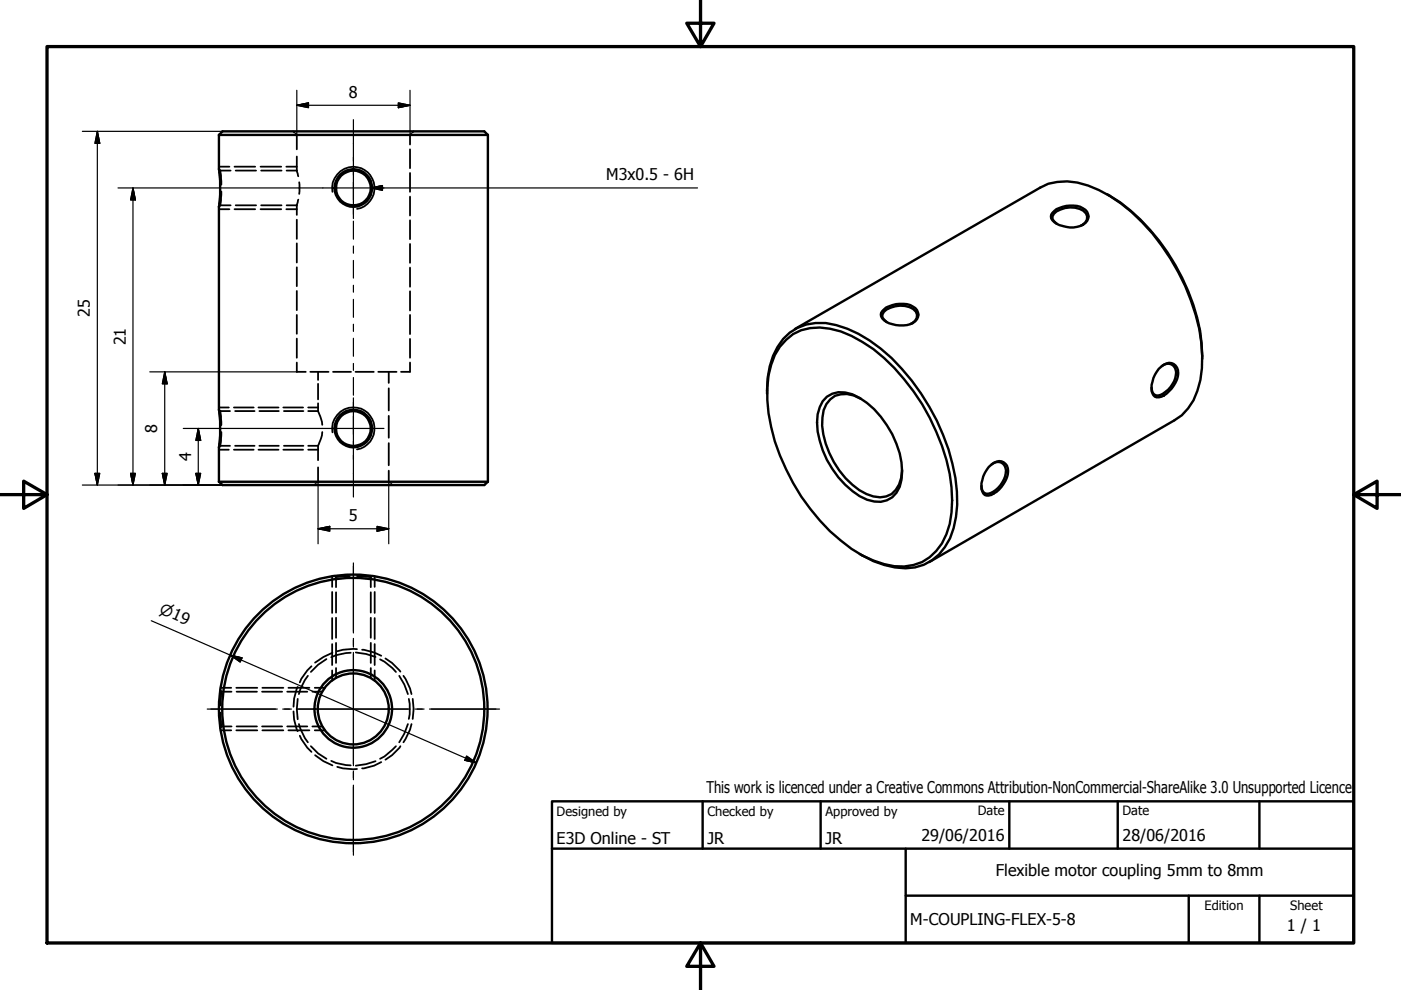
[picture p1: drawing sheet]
<svg xmlns="http://www.w3.org/2000/svg" width="297mm" height="210mm" viewBox="0 0 297 210" stroke-linecap="round" stroke-linejoin="round" font-family="sans-serif">
<!-- layer: Visible (ISO) -->
<g fill="none" stroke="#000" stroke-width=".51">
<path d="M46.4 28.6v7.2a31.6 31.6 0 0 1 0 8.1v43a31.1 31.1 0 0 1 0 7.9v7.3M46.4 28.6h57M46.4 28.6l.8-.8h55.5l.7 .8M103.4 28.6v73.5M223.5 44.7a5.9 5.9 0 0 1 6.6-.2 2 2 0 0 1 .6 2 2 2 0 0 1-1.7 1.4 6.2 6.2 0 0 1-5.9-1.2 1.26 1.26 0 0 1 .4-2zM224.1 47.5l-1-1a1.99 1.99 0 0 1 1.8-2.1 4.8 4.8 0 0 1 5.4 .8 1.75 1.75 0 0 1-1.2 2.7M234.8 41.2a42.6 42.6 0 0 1 17.1 20.5 34.1 34.1 0 0 1 3 14.4M166.7 72a9.7 9.7 0 0 1 9.3-2.3 24.1 24.1 0 0 1 11.5 6.2 45.3 45.3 0 0 1 14.2 27.4 20.3 20.3 0 0 1-2 11.9 10.1 10.1 0 0 1-12.2 4.4 23.1 23.1 0 0 1-9.3-5 44.8 44.8 0 0 1-15.3-27 22.9 22.9 0 0 1 1.4-12.3l1.1-1.8zM168.5 69.8l52-30a12 12 0 0 1 10.2-.5 36.1 36.1 0 0 1 17.5 15.5 40.2 40.2 0 0 1 6.6 23.3 15.1 15.1 0 0 1-4.2 9.9l-1.6 1.1-52 30.1M187.5 65.6a5.9 5.9 0 0 1 6.6-.3 2 2 0 0 1 .5 2.1 2 2 0 0 1-1.6 1.3 6.2 6.2 0 0 1-5.9-1.2 1.26 1.26 0 0 1 .4-1.9zM188 68.3l-.9-1a1.99 1.99 0 0 1 1.7-2.1 4.8 4.8 0 0 1 5.4 .9 1.75 1.75 0 0 1-1.2 2.6M245.7 78.2a2.62 2.62 0 0 1 3.2-1 2.55 2.55 0 0 1 .7 3.2 6.3 6.3 0 0 1-3.9 3.8 1.51 1.51 0 0 1-1.5-1.9v-.7a7 7 0 0 1 1.5-3.4z"/>
<path d="M246.3 77.6a1.81 1.81 0 0 1 2.3-.2 1.81 1.81 0 0 1 .7 2.1 5.5 5.5 0 0 1-3.7 4.4 1.36 1.36 0 0 1-1.4-1.7M162.6 83.5a17.4 17.4 0 0 1 3.5-11.6 10.6 10.6 0 0 1 11.2-3 29.2 29.2 0 0 1 13.9 9.3 45.5 45.5 0 0 1 11.7 26 21.5 21.5 0 0 1-1.5 9.9 10.4 10.4 0 0 1-11.7 6.2 20.5 20.5 0 0 1-7.5-2.9M175.3 84.1a5.4 5.4 0 0 1 5.4-.5 19.4 19.4 0 0 1 10.4 14.5 9 9 0 0 1-1 6.4 5 5 0 0 1-6.3 1.5 19.2 19.2 0 0 1-10.4-14.5 9 9 0 0 1 1-6.4zM182.5 84.6a5.9 5.9 0 0 0-5.5-.7 5.4 5.4 0 0 0-2.6 4.7 17.8 17.8 0 0 0 4.9 12.8 11.2 11.2 0 0 0 7.3 4 4.1 4.1 0 0 0 4-2.7l.5-1.4 .2-1.6M209.6 99a2.62 2.62 0 0 1 3.2-1 2.55 2.55 0 0 1 .7 3.3 5.9 5.9 0 0 1-3.9 3.8 1.51 1.51 0 0 1-1.5-1.9v-.7a7 7 0 0 1 1.5-3.5zM210.2 98.5a1.81 1.81 0 0 1 2.3-.3 1.81 1.81 0 0 1 .7 2.2 5.5 5.5 0 0 1-3.7 4.3 1.36 1.36 0 0 1-1.4-1.7M46.4 102.1h57M46.4 102.1l.8 .7h55.5l.7-.7"/>
<circle cx="74.9" cy="39.9" r="4"/>
<circle cx="74.9" cy="39.9" r="3.7"/>
<circle cx="74.9" cy="90.8" r="4"/>
<circle cx="74.9" cy="90.9" r="3.7"/>
<circle cx="74.9" cy="150.3" r="27.8"/>
<circle cx="74.9" cy="150.3" r="7.5"/>
<circle cx="74.9" cy="150.3" r="8.2"/>
<circle cx="74.9" cy="150.3" r="28.5"/>
</g>
<!-- layer: Hidden (ISO) -->
<g fill="none" stroke="#000" stroke-width=".38">
<path d="M46.4 35.8l.1 .2M46.4 35.3h2.2M46.6 36.1l.1 .1M46.7 36.2l.2 3M46.7 36.2h2.2M49.7 35.3h4.4M50 36.2h4.3M55.2 35.3h4.4M55.4 36.2h4.3M60.7 35.3h2.2M60.8 36.2h2.1M62.2 27.8l.2 .3"/>
<path d="M62.7 28.4l.2 .2v3.1M62.9 36.2l.3 1.2M62.9 33.2v3M63.4 38.6v2.5M86.9 31.7v4M86.9 36.7v4M87.2 28.4l-.3 .2v2M87.7 27.8l-.3 .3M46.4 44.4h2.2M46.5 43.7l-.1 .2M46.7 43.5l-.1 .2M46.7 43.5h2.2"/>
<path d="M46.9 40.6l-.2 2.9M49.7 44.4h4.4M50 43.5h4.3M55.2 44.4h4.4M55.4 43.5h4.3M60.7 44.4h2.2M60.8 43.5h2.1M62.9 43.5v2.1M62.9 46.6v4M62.9 51.6v4.1M62.9 56.7v4M63.2 42.3l-.3 1.2"/>
<path d="M86.9 41.7v4M86.9 46.7v4M86.9 51.7v4M86.9 56.7v4.1M62.9 76.9v1.9h1.9M62.9 61.7v4.1M62.9 66.8v4M62.9 71.8v4.1M65.8 78.8h3.9M67.4 78.8v1.8M70.6 78.8h3.8M75.4 78.8h3.8"/>
<path d="M80.2 78.8h3.9M82.4 78.8v2.4M86.9 76.9v1.9h-1.9M86.9 61.8v4M86.9 66.8v4M86.9 71.9v4M46.4 86.9l.1 .1M46.4 86.4h2.1M46.4 95.3h2.1M46.5 94.8h-.1M46.6 87.1l.1 .1M46.7 87.2l.2 2.9"/>
<path d="M46.7 87.2h2.1M46.9 91.6l-.2 3M48.8 94.5h-2.1l-.1 .2M49.6 86.4h4.2M49.6 95.3h4.2M49.8 87.2h4.2M49.8 94.5h4.2M54.8 86.4h4.3M54.8 95.3h4.3M55 87.2h4.1M55 94.5h4.1M60.1 86.4h4.2"/>
<path d="M60.1 95.3h4.2M60.2 87.2h4.1M60.2 94.5h4.1M65.3 87.2h2.1M65.3 94.5h2.1M65.3 86.4h2.1M65.3 95.3h2.1M67.4 87.2l.7 1.6 .2 1.3M67.4 99.1v3l-.2 .2M67.4 81.4v3.3M67.4 85.5v1.7M67.4 94.5v3.1"/>
<path d="M68.3 91.6l-.2 1.3-.7 1.6M82.4 99.8v2.3l.3 .2M82.4 82.3v4.7M82.4 88.2v4.6M82.4 94v4.7M66.9 102.6l-.2 .2M82.9 102.6l.3 .2M69.2 139.7l-1.8 1.2-1.5 1.6M70.4 122.2v2.2M70.4 125.5v4.5M70.4 131v4.5M70.4 136.6v4.4"/>
<path d="M70.5 138.4l-1.9 .9-1.8 1.2M70.9 122.1l.2 .1M71.1 122.3l.1 .1M71.2 122.4v2.1M71.2 125.6v4.3M71.2 131v4.2M71.2 136.3v4.3M74.2 122.1l-3 .3M74.4 138.4l-3.2 .5-1 .5M75.4 138.3l2.2 .4 2 .6M75.7 122.1l2.9 .3M75.7 137.6l-3 .2-1.2 .3"/>
<path d="M76.8 137.8l2.5 .5 1.5 .7M78.6 122.4v2.1M78.6 125.6v4.3M78.6 131v4.2M78.6 136.3v4.3M78.7 122.3l-.1 .1M78.9 122.1l-.1 .1M79.4 122.2v2.2M79.4 125.5v4.5M79.4 131v4.5M79.4 136.6v4.4M80.6 139.8l.9 .5 1.7 1.3 .7 .9"/>
<path d="M81.7 139.6l1.4 1 1.8 1.8M46.7 146.3l.1 .2M46.7 151.1l.3 2.9M46.8 154.2l-.1 .1M46.8 145.8h2.2M46.8 154.8h2.2M46.9 146.5l.1 .2M47 146.7l-.3 2.9M47 154l-.1 .1M47 146.7h2.1M47 154h2.1M50.1 145.8h4.4"/>
<path d="M50.1 154.8h4.4M50.2 146.7h4.3M50.2 154h4.3M55.6 146.7h4.2M55.6 154h4.2M55.6 145.8h4.5M55.6 154.8h4.5M60.9 146.7h4.3M60.9 154h4.3M61.2 145.8h4.4M61.2 154.8h4.4M62.2 150.8l.2 1.8 .7 2.4"/>
<path d="M63.1 145.6l-.7 2.5-.2 1.7M63.1 148.2l-.2 2.1 .2 2.2M63.4 153.5l1.2 3 .7 .9M63.6 156l1.6 2.5 .8 .9M65.3 143.3l-.7 .9-.9 1.9-.3 1.1M65.9 158.2l1.5 1.5 1.8 1.2M66 141.3l-.8 .8-1.3 1.8-.3 .8M66.2 146.7h2.2M66.2 154h2.2M66.7 145.8h2.2M66.7 154.8h2.2M70.4 142.1v2.2"/>
<path d="M71.2 141.6v2.2M78.6 141.6v2.2M79.4 142.1v2.2M83.9 158.2l-2.4 2.2-.9 .5M84.6 143.3l1.1 1.8 .8 2.1M84.9 158.2l-1.8 1.9-1.4 1M85.5 143.3l1.4 2.7 .3 1.2M86.5 153.5l-.8 2-1.1 1.9M86.7 148.2l.2 1.1v2.1l-.2 1M87.2 153.5l-.3 1.2-1.4 2.7M87.5 148.2l.2 2.1-.2 2.1M66.8 160.1l1.8 1.3 1.9 .9"/>
<path d="M70.2 161.3l1 .5 3.2 .5M71.5 162.6l1.2 .3 3 .1M79.6 161.4l-2 .6-2.2 .3M80.8 161.6l-1.5 .7-2.5 .6"/>
</g>
<!-- layer: Visible Narrow (ISO) -->
<path d="M70.5 40.7a4.5 4.5 0 0 1 3.6-5.3 4.5 4.5 0 0 1 5.3 3.7 4.5 4.5 0 0 1-3.7 5.2M70.5 91.7a4.5 4.5 0 0 1 3.6-5.3 4.5 4.5 0 0 1 5.3 3.7 4.5 4.5 0 0 1-3.7 5.2" fill="none" stroke="#000" stroke-width=".38"/>
<!-- layer: Border (ISO) -->
<path d="M148.5 -.1v10l-2.9-5h5.8l-2.9 5M10 9.9h277v190h-277zM0 104.9h10l-5-2.9v5.8l5-2.9M287 104.9l5 2.9v-5.8l-5 2.9h10M148.5 199.9l2.9 5h-5.8l2.9-5v10" fill="none" stroke="#000" stroke-width=".7"/>
<!-- layer: Title (ISO) -->
<path d="M117 169.9h170v30h-170zM117 179.9h170M149 169.9v10M174 169.9v10M192 179.9v20M214 169.9v10M237 169.9v10M267 169.9v10M192 189.9h95M252 189.9v10M267 189.9v10" fill="none" stroke="#000" stroke-width=".51"/>
<!-- layer: Center Mark (ISO) -->
<g fill="none" stroke="#000" stroke-width=".25">
<path d="M68.5 39.8h12.9M74.9 33.4v12.9M68.5 90.8h12.9M74.9 84.4v13M74.9 119.4v14.8M74.9 135.4v1.8M74.9 138.3v24M43.9 150.3h14.9M59.9 150.3h1.9M62.9 150.3h24M88.1 150.3h1.8M91.1 150.3h14.8"/>
<path d="M74.9 163.5v1.8M74.9 166.5v14.8"/>
</g>
<!-- layer: Dimension (ISO) -->
<g fill="none" stroke="#000" stroke-width=".25">
<path d="M62.9 19.1v9.5M86.9 19.1v9.5M17.5 27.8h29.7M20.6 27.8l.5 2.6h-1zM20.6 27.8v75M25 39.8h43.5M28.2 39.8l.5 2.6h-1zM28.2 39.8v63M62.9 22.3l2.5-.5v1zM62.9 22.3h24M84.5 21.8l2.4 .5-2.4 .5zM31.7 78.8h31.2"/>
<path d="M34.9 78.8l.5 2.6h-1zM34.9 78.8v24M38.9 90.8h29.6M42 90.8l.5 2.6h-1zM42 90.8v12M17.5 102.8h29.7M20.1 100.4h1l-.5 2.4zM27.7 100.4h1l-.5 2.4zM34.4 100.4h1l-.5 2.4zM41.5 100.4h1l-.5 2.4zM67.4 112.1l2.5-.5v1zM67.4 112.1h15"/>
<path d="M67.4 102.1v13.2M79.9 111.6l2.5 .5-2.5 .5zM82.4 102.1v13.2M32.1 131.6l68.9 30.2M48.8 138.9l2.5 .6-.4 .9zM98.9 160.3l2.1 1.5-2.4-.6z"/>
</g>
<g fill="#000" stroke="#000" stroke-width=".25">
<path d="M20.6 27.8l.5 2.6zM20.6 27.8l.5 2.6h-1zM62.9 22.3l2.5-.5zM62.9 22.3l2.5-.5v1zM84.5 22.8l2.4-.5zM84.5 21.8l2.4 .5-2.4 .5zM28.2 39.8l.5 2.6zM28.2 39.8l.5 2.6h-1zM34.9 78.8l.5 2.6zM34.9 78.8l.5 2.6h-1zM42 90.8l.5 2.6zM42 90.8l.5 2.6h-1z"/>
<path d="M20.1 100.4l.5 2.4zM20.1 100.4h1l-.5 2.4zM27.7 100.4l.5 2.4zM27.7 100.4h1l-.5 2.4zM34.4 100.4l.5 2.4zM34.4 100.4h1l-.5 2.4zM41.5 100.4l.5 2.4zM41.5 100.4h1l-.5 2.4zM67.4 112.1l2.5-.5zM67.4 112.1l2.5-.5v1zM79.9 112.6l2.5-.5zM79.9 111.6l2.5 .5-2.5 .5z"/>
<path d="M48.8 138.9l2.5 .6zM48.8 138.9l2.5 .6-.4 .9zM98.6 161.2l2.4 .6zM98.9 160.3l2.1 1.5-2.4-.6z"/>
</g>
<!-- layer: Centerline (ISO) -->
<g fill="none" stroke="#000" stroke-width=".25">
<path d="M74.9 25.4v8.7M74.9 35.7v1.4M74.9 38.6v3.8M74.9 43.9v1.5M74.9 46.9v3.8M74.9 52.2v1.5M74.9 55.2v3.8M74.9 60.5v1.4M74.9 63.5v3.8M74.9 68.7v1.6M74.9 71.7v3.8M74.9 77.1v1.4"/>
<path d="M74.9 80v3.8M74.9 85.3v1.5M74.9 88.3v3.8M74.9 93.6v1.5M74.9 96.6v8.8"/>
</g>
<!-- layer: Symbol (ISO) -->
<path d="M78.6 39.8l2.5-.5v1.1zM78.6 39.8h69.3" fill="none" stroke="#000" stroke-width=".25"/>
<path d="M78.6 39.8l2.5-.5zM78.6 39.8l2.5-.5v1.1z" fill="#000" stroke="#000" stroke-width=".25"/>
<g font-size="3.4">
<text x="74" y="20.7">8</text>
<text x="128.5" y="38.3">M3x0.5 - 6H</text>
<text x="19" y="67.2" transform="rotate(-90 19 67.2)">25</text>
<text x="26.7" y="73.3" transform="rotate(-90 26.7 73.3)">21</text>
<text x="33.3" y="91.8" transform="rotate(-90 33.3 91.8)">8</text>
<text x="40.5" y="97.8" transform="rotate(-90 40.5 97.8)">4</text>
<text x="74" y="110.5">5</text>
<text x="149.8" y="168.2">This work is licenced under a Creative Commons Attribution-NonCommercial-ShareAlike 3.0 Unsupported Licence</text>
<text x="118" y="178.9">E3D Online - ST</text>
<text x="150" y="178.9">JR</text>
<text x="175" y="178.9">JR</text>
<text x="195.4" y="178.3">29/06/2016</text>
<text x="238" y="178.3">28/06/2016</text>
<text x="211.1" y="185.8">Flexible motor coupling 5mm to 8mm</text>
<text x="193" y="196.1">M-COUPLING-FLEX-5-8</text>
<text x="272.9" y="197.5">1 / 1</text>
</g>
<text font-size="3.2" x="33.6" y="130" transform="rotate(24 33.6 130)">⌀19</text>
<g font-size="2.7">
<text x="118" y="173">Designed by</text>
<text x="150" y="173">Checked by</text>
<text x="175" y="173">Approved by</text>
<text x="207.3" y="172.9">Date</text>
<text x="238" y="172.9">Date</text>
<text x="255.4" y="193">Edition</text>
<text x="273.6" y="193">Sheet</text>
</g>
</svg>
